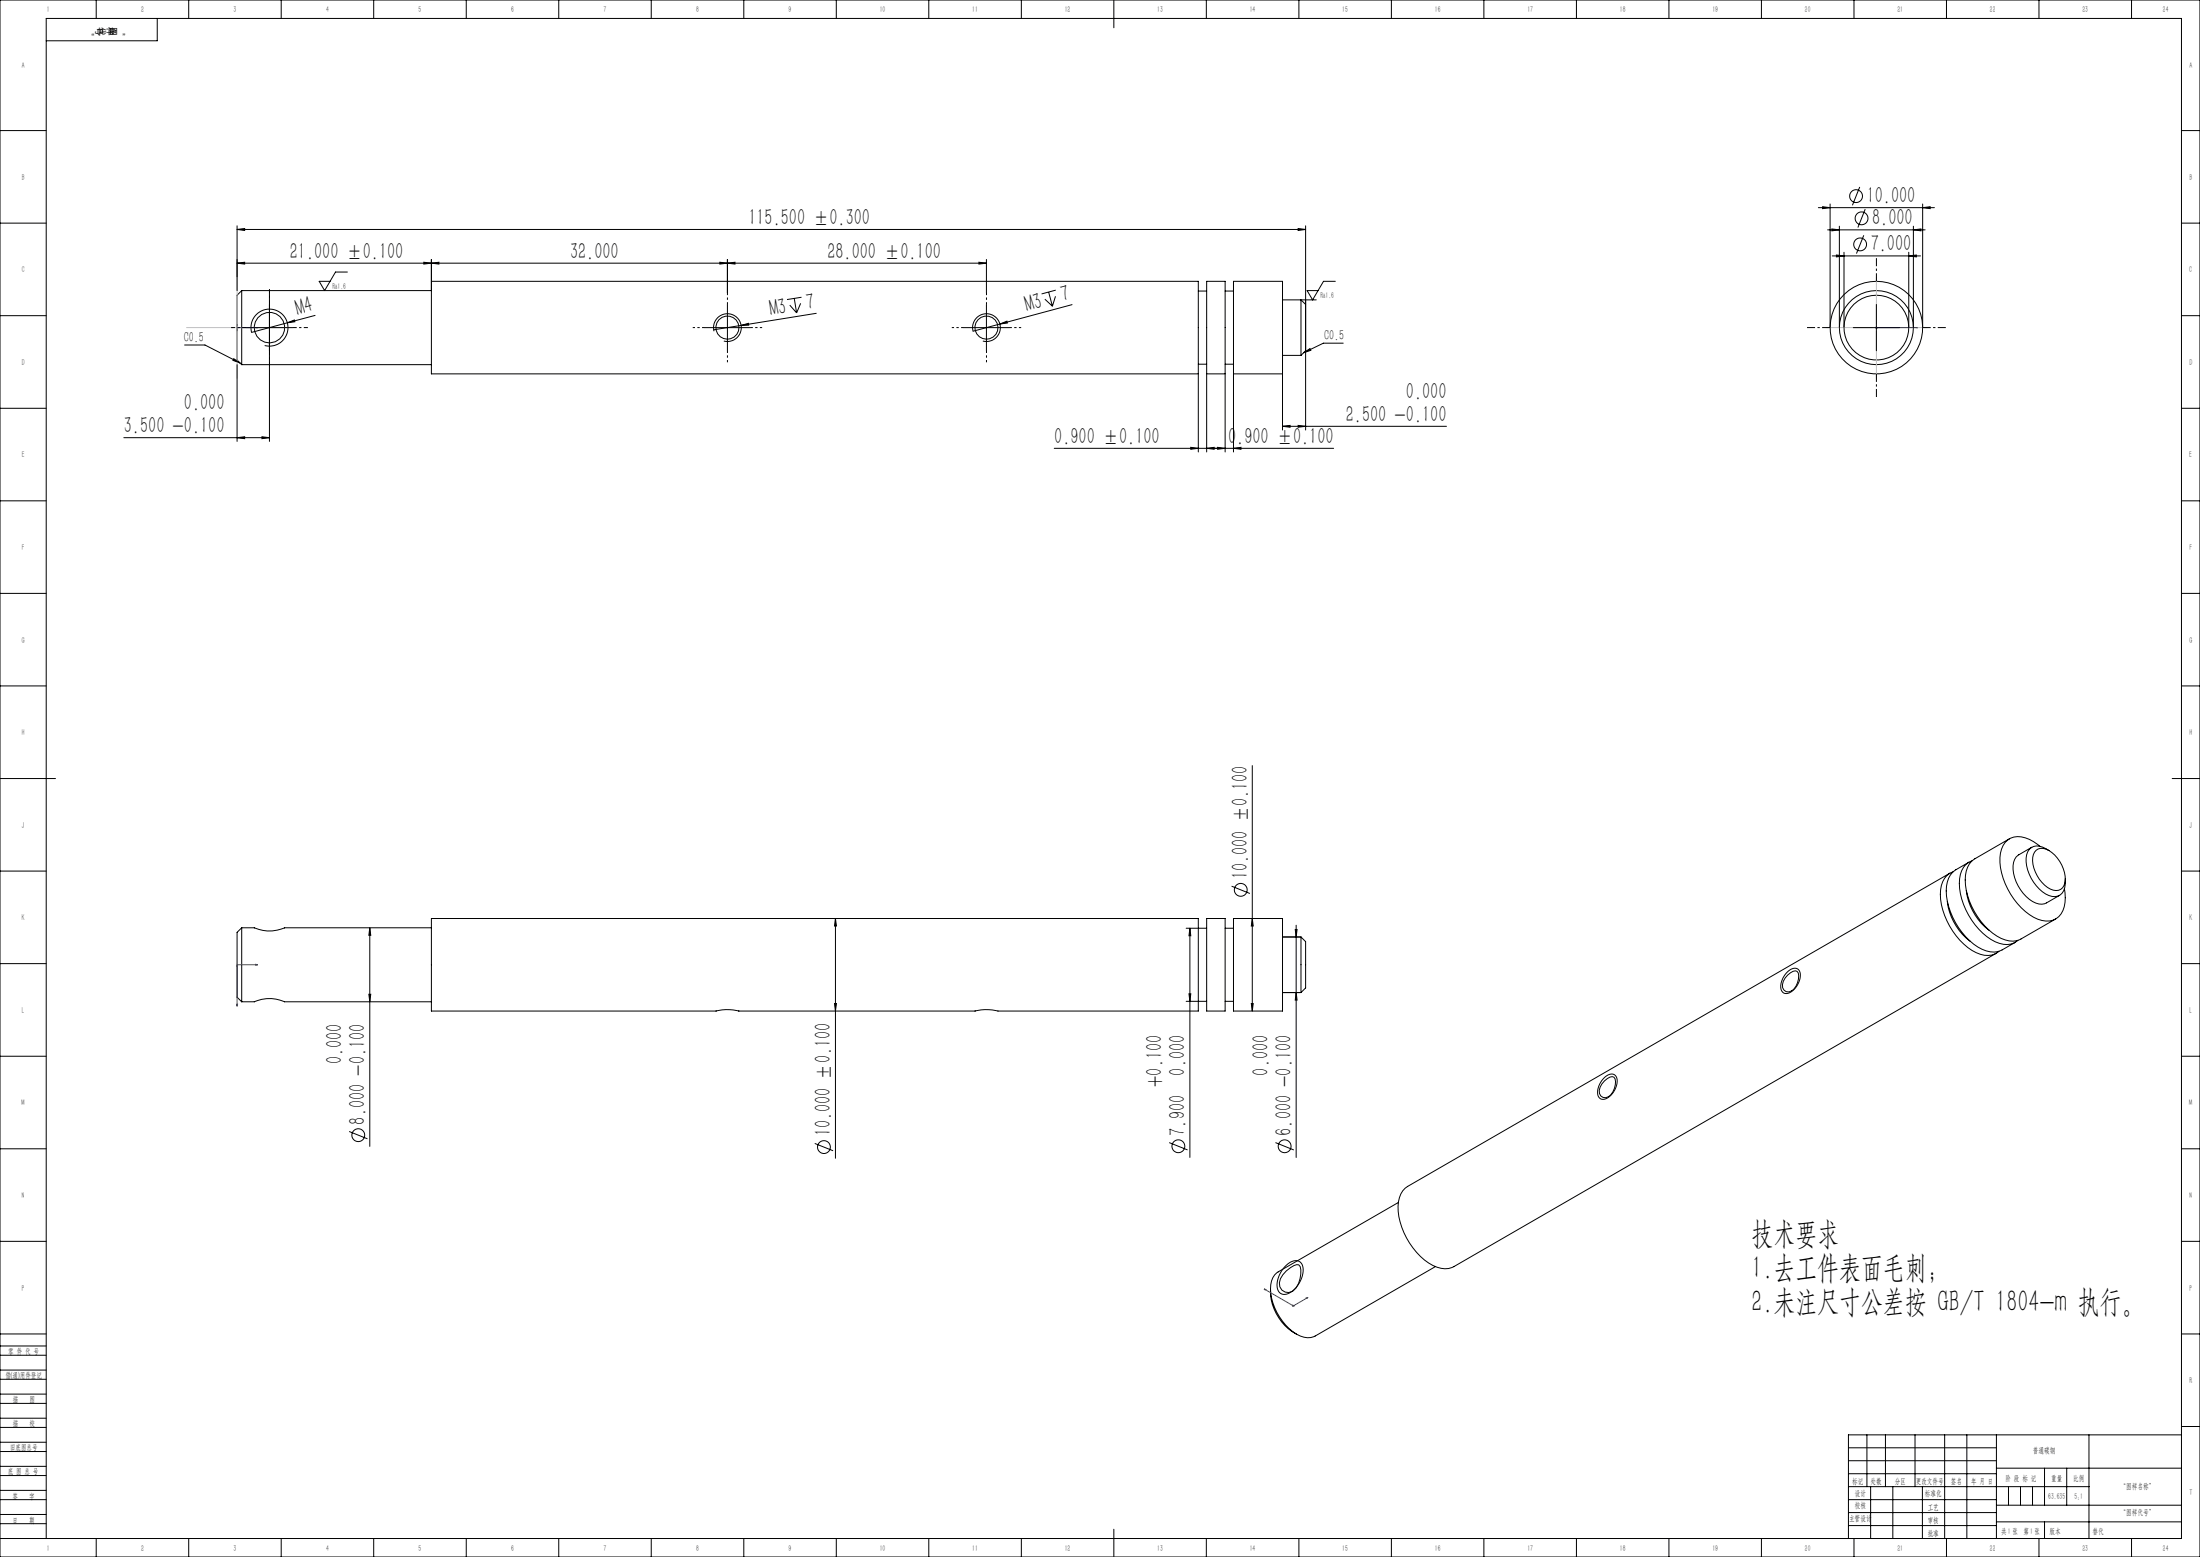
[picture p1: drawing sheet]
<svg xmlns="http://www.w3.org/2000/svg" width="1189mm" height="841mm" viewBox="0 0 1189 841" stroke-linecap="round" stroke-linejoin="round" font-family="sans-serif">
<g fill="none" stroke="#000" stroke-width=".54">
<path d="M0 0h1189v841h-1189zM52 0v10M85 10v12h-60M102 0v10M152 0v10M202 0v10M252 0v10M302 0v10M352 0v10M402 0v10M452 0v10M502 0v10"/>
<path d="M552 0v10M602 0v15M652 0v10M702 0v10M752 0v10M802 0v10M852 0v10M902 0v10M952 0v10M1002 0v10M1052 0v10M1102 0v10"/>
<path d="M1152 0v10M0 71h25M1179 71h10M983 112h62M985 112h4l-4 1zM989 110v67M1005 101l-4 10M1008 113l-4 10M1039 112h4v1zM1039 110v67M0 121h25M128 124l4-1v1z"/>
<path d="M128 122v35M128 124h578M702 123l4 1h-4zM706 122v110M988 124h52M990 124h4l-4 1zM990 138h48M993 138h4l-4 1zM994 122v55M997 136v41M1007 127l-4 10M1032 138h4v1z"/>
<path d="M1032 136v41M1034 124h4v1zM1034 122v55M1179 121h10M128 142h4v1zM128 142h405M131 157v40M131 157l-3 2v35l3 3M146 156v82M188 147h-7l-6 10-2-5h5M229 142h4l-4 1zM233 152h415v50h-415z"/>
<path d="M233 142h4v1zM233 140v17h-102M389 142h4l-4 1zM393 142h4v1zM393 140v18M529 142h4l-4 1zM533 140v18M567 158l2 7M571 157l-8 2M648 157h4M662 157h5M667 152h26v50h-26z"/>
<path d="M722 152h-7l-6 10-3-5h6M0 171h25M133 177h25M155 174l4-1v1zM170 170l-34 10a10 10 0 0 1 9-13 10 10 0 0 1 11 11 10 10 0 0 1-13 9M381 177h25M386 179a7 7 0 0 1 6-9 7 7 0 0 1 9 8 7 7 0 0 1-10 6M393 164v25M401 176l3-1 1 1zM427 165l4 4M429 161l2 8M433 164l-2 5"/>
<path d="M433 161l-8 1M441 169l-55 9M521 177h25M533 164v25M540 175l4-2v1zM565 162l4 3M570 160l-1 5M579 165l-53 14a7 7 0 0 1 6-10 7 7 0 0 1 9 9 7 7 0 0 1-10 6M703 162l3 2v25l-3 3zM711 162h-18v70M1002 177h25M1014 164v25"/>
<path d="M1179 171h10M100 186h11l19 10M126 194l4 2-4-1zM128 197v41M131 197h102M648 197h4M662 197h5M693 192h10M705 191l3-3v1zM726 185h-11l-10 6M648 202v42M652 202v-50h10v50"/>
<path d="M652 202h10M652 202v42M662 202v42M667 202v42M0 221h25M67 236h79M128 236h4v1zM142 236h4l-4 1zM693 230h4v1zM693 230h89M702 230h4l-4 1zM1179 221h10"/>
<path d="M570 242h151M644 242h4l-4 1zM652 242h4v1zM658 242h4l-4 1zM667 242h4v1zM0 271h25M1179 271h10M0 321h25M1179 321h10M0 371h25M1179 371h10M677 414v132"/>
<path d="M0 421h30M1174 421h15M1086 453l-19 11a14 14 0 0 0-5 14 38 38 0 0 0 22 30 10 10 0 0 0 8-1l19-11M1098 458l-7 4a10 10 0 0 0-2 12 19 19 0 0 0 15 14h2l7-4M1100 459a7 7 0 0 1 10 3 15 15 0 0 1 5 18 7 7 0 0 1-10-2 16 16 0 0 1-5-18zM1103 457a16 16 0 0 0-16-4 14 14 0 0 0-6 16 38 38 0 0 0 20 28 10 10 0 0 0 15-10v-7M1107 459l-1-1a7 7 0 0 0-8 0 7 7 0 0 0-3 8 22 22 0 0 0 14 18 6 6 0 0 0 7-7v-2M0 471h25M666 479l9 4M1054 472l-293 169a15 15 0 0 0-5 16 38 38 0 0 0 21 27 11 11 0 0 0 9 0l293-169M1056 471a11 11 0 0 0-7 12 37 37 0 0 0 21 32 10 10 0 0 0 10-1M1064 466l-7 4a14 14 0 0 0-5 14 38 38 0 0 0 21 30 11 11 0 0 0 9-1l7-4"/>
<path d="M1066 465a11 11 0 0 0-7 12 37 37 0 0 0 22 33 10 10 0 0 0 10-2M1179 471h10M233 496h415v50h-109a26 26 0 0 0-12 0h-128a26 26 0 0 0-12 0h-154zM452 496v4h-1zM452 496v130M652 496h10v50h-10zM667 496h26v50h-26zM677 496v4h-1zM701 500v125M1052 487a32 32 0 0 0 13 22M1063 481a32 32 0 0 0 12 22M131 501v40"/>
<path d="M131 501l-3 3v35l3 2M131 501h6a20 20 0 0 0 17 0h79M200 501v4h-1zM200 501v118M641 501h11M643 501l1 4h-1zM643 501v124M662 501h5M693 506h10M700 502h1v4zM703 506l3 3v25l-3 2M703 506v30"/>
<path d="M0 521h25M199 537h1v4zM643 537h1l-1 4zM693 536h10M701 536v4h-1zM966 525l2-2a4 4 0 0 1 5 1 4 4 0 0 1 0 5l-2 4-4 3a4 4 0 0 1-4 0 4 4 0 0 1 0-5l1-3zM966 527a4 4 0 0 1 6-1 9 9 0 0 1-5 10 4 4 0 0 1-4-2 4 4 0 0 1 1-4zM1179 521h10M131 541h6M137 541a20 20 0 0 1 17 0M154 541h79M451 542h1v4z"/>
<path d="M641 541h11M662 541h5M676 542h1v4zM0 571h25M1179 571h10M867 582l2-1a4 4 0 0 1 5 0 4 4 0 0 1 0 5l-2 4-4 3a4 4 0 0 1-4 0 4 4 0 0 1 0-5l1-3zM867 584a4 4 0 0 1 6-1 9 9 0 0 1-5 10 4 4 0 0 1-4-2 4 4 0 0 1 1-4zM189 611l10 4M440 618l10 4M632 617l10 4M689 617l10 4M0 621h25"/>
<path d="M1179 621h10M756 650l-65 37a12 12 0 0 0-4 14 29 29 0 0 0 18 21h3h3l65-38M0 671h25M1179 671h10M687 696a27 27 0 0 0 14 25M695 684l3-3a4 4 0 0 1 5 1 4 4 0 0 1 1 5l-2 7-3 3-2 2a4 4 0 0 1-6-1 4 4 0 0 1-1-5l2-5zM695 686a8 8 0 0 1 7-3 12 12 0 0 1-3 14 5 5 0 0 1-6 0 5 5 0 0 1-1-6zM0 732h25M0 727h25M0 721h25M1179 721h10M0 745h25"/>
<path d="M0 740h25M0 758h25M0 753h25M0 771h25M0 766h25M0 779h25M1009 775v28M1019 775v28M1035 775v28M1051 775v56M1063 775v56M1079 775v56"/>
<path d="M1129 775v56M1179 771h10M1179 775h-180v56M0 784h25M0 797h25M0 792h25M999 782h80M999 789h80M999 796h80M1079 793h100M1105 793v20M1117 793v20"/>
<path d="M0 810h25M0 805h25M0 818h25M999 810h80M999 803h130M999 817h80M1011 803v28M1023 803v28M1039 803v28M1079 813h100M1085 803v10M1092 803v10"/>
<path d="M1098 803v10M0 823h25M0 831h1179v-821h-1154v821M52 831v10M102 831v10M152 831v10M202 831v10M252 831v10M302 831v10M352 831v10M402 831v10M452 831v10"/>
<path d="M502 831v10M552 831v10M602 826v15M652 831v10M702 831v10M752 831v10M802 831v10M852 831v10M902 831v10M952 831v10M999 824h80M1002 831v10"/>
<path d="M1052 831v10M1079 822h100M1102 831v10M1105 822v9M1152 831v10"/>
<circle cx="1003" cy="106" r="3"/>
<circle cx="1006" cy="118" r="3"/>
<circle cx="1005" cy="132" r="3"/>
<circle cx="146" cy="177" r="8"/>
<circle cx="393" cy="177" r="6"/>
<circle cx="533" cy="177" r="6"/>
<circle cx="1014" cy="177" r="18"/>
<circle cx="1014" cy="177" r="25"/>
<circle cx="1014" cy="177" r="20"/>
<circle cx="671" cy="481" r="3"/>
<circle cx="194" cy="613" r="3"/>
<circle cx="445" cy="620" r="3"/>
<circle cx="637" cy="619" r="3"/>
<circle cx="694" cy="619" r="3"/>
</g>
<g fill="none" stroke="#00f" stroke-width=".54">
<path d="M128 177h.1M128 177h11M129 177h.1M139 177h-1h1M1014 177h.1M1014 177h23M1015 177h.1M1037 177h-2h2M128 522h.1M129 521h.1M138 521h1h-1zM139 521h-11v23"/>
<path d="M128 542v2zM683 696l1 1zM683 696l16 9M698 705h.1M698 705h1M699 705h.1M706 701h1zM707 701l-8 4"/>
</g>
<path d="M128 177h1M128 177h.1M128 176v1M1014 177h1M1014 177h.1M1014 176v1M128 521h1M128 521h.1M128 521v1M698 705h2M699 705v1" fill="none" stroke="#808080" stroke-width=".54"/>
<path d="M101 177h55M987 177h55M128 204v-55M1014 204v-55" fill="none" stroke="#c0c0c0" stroke-width=".54" stroke-dasharray="30.5 1.3 1.3 1.3" stroke-dashoffset="4.9" stroke-linecap="butt"/>
<path d="M1014 152v-13M989 177h-12M1039 177h13M1014 202v12" fill="none" stroke="#000" stroke-width=".54" stroke-dasharray="30.5 1.3 1.3 1.3" stroke-dashoffset="26.1" stroke-linecap="butt"/>
<path d="M133 177h-8M146 164v-8M158 177h8M146 189v9" fill="none" stroke="#000" stroke-width=".54" stroke-dasharray="30.5 1.3 1.3 1.3" stroke-dashoffset="28.3" stroke-linecap="butt"/>
<path d="M381 177h-7M393 164v-6M406 177h6M521 177h-7M533 164v-6M546 177h6M393 189v7M533 189v7" fill="none" stroke="#000" stroke-width=".54" stroke-dasharray="30.5 1.3 1.3 1.3" stroke-dashoffset="29.3" stroke-linecap="butt"/>
<path d="M128 124l4-1v1zM702 123l4 1h-4z" fill="#000"/>
<g fill="#00f">
<path d="M138 177h1z"/>
<path d="M1035 177h2z"/>
<path d="M138 521h1zM128 542v2v-2z"/>
<path d="M706 701h1zM683 696l1 1z"/>
</g>
<g fill="#000">
<path d="M155 174l4-1v1zM401 176l3-1 1 1zM540 175l4-2v1z"/>
<path d="M128 142h4v1zM229 142h4l-4 1zM658 242h4l-4 1zM667 242h4v1zM693 230h4v1zM702 230h4l-4 1zM393 142h4v1zM529 142h4l-4 1zM990 124h4l-4 1zM1034 124h4v1zM985 112h4l-4 1zM1039 112h4v1zM993 138h4l-4 1zM1032 138h4v1z"/>
<path d="M126 194l4 2-4-1zM705 191l3-3v1z"/>
<path d="M142 236h4l-4 1zM128 236h4v1zM389 142h4l-4 1zM233 142h4v1zM652 242h4v1zM644 242h4l-4 1z"/>
<path d="M643 501l1 4h-1zM643 537h1l-1 4zM452 496v4h-1zM451 542h1v4zM200 501v4h-1zM199 537h1v4zM677 496v4h-1zM676 542h1v4z"/>
<path d="M700 502h1v4zM701 536v4h-1z"/>
</g>
<g font-size="16.9">
<text x="947" y="672">技术要求</text>
<text x="947" y="690">1.去工件表面毛刺；</text>
<text x="947" y="709">2.未注尺寸公差按 GB/T 1804-m 执行。</text>
</g>
<g font-size="12.5">
<text x="1009" y="110">10.000</text>
<text x="404" y="121">115.500 ±0.300</text>
<text x="1012" y="122">8.000</text>
<text x="1011" y="136">7.000</text>
<text x="157" y="140">21.000 ±0.100</text>
<text x="308" y="140">32.000</text>
<text x="447" y="140">28.000 ±0.100</text>
<text x="436" y="168" transform="rotate(-9 436 168)">7</text>
<text x="575" y="163" transform="rotate(-15 575 163)">7</text>
<text x="161" y="171" transform="rotate(-15 161 171)">M4</text>
<text x="417" y="171" transform="rotate(-9 417 171)">M3</text>
<text x="555" y="169" transform="rotate(-15 555 169)">M3</text>
<text x="760" y="215">0.000</text>
<text x="99" y="221">0.000</text>
<text x="727" y="228">2.500 -0.100</text>
<text x="67" y="234">3.500 -0.100</text>
<text x="570" y="240">0.900 ±0.100</text>
<text x="664" y="240">0.900 ±0.100</text>
<text x="674" y="475" transform="rotate(-90 674 475)">10.000 ±0.100</text>
<text x="185" y="575" transform="rotate(-90 185 575)">0.000</text>
<text x="641" y="581" transform="rotate(-90 641 581)">0.000</text>
<text x="686" y="581" transform="rotate(-90 686 581)">0.000</text>
<text x="628" y="587" transform="rotate(-90 628 587)">+0.100</text>
<text x="197" y="607" transform="rotate(-90 197 607)">8.000 -0.100</text>
<text x="449" y="614" transform="rotate(-90 449 614)">10.000 ±0.100</text>
<text x="641" y="613" transform="rotate(-90 641 613)">7.900</text>
<text x="698" y="613" transform="rotate(-90 698 613)">6.000 -0.100</text>
</g>
<g font-size="7.8">
<text x="99" y="185">C0.5</text>
<text x="716" y="184">C0.5</text>
</g>
<g font-size="4.8" fill="#0a0605">
<text x="51" y="16" transform="rotate(-180 51 16)">”</text>
<text x="52" y="14" transform="rotate(90 52 14)">号</text>
<text x="53" y="14" transform="rotate(90 53 14)">代</text>
<text x="58" y="14" transform="rotate(90 58 14)">样</text>
<text x="60" y="14" transform="rotate(90 60 14)">图</text>
<text x="68" y="16" transform="rotate(-180 68 16)">“</text>
</g>
<g font-size="4.4">
<text x="25" y="7">1</text>
<text x="76" y="7">2</text>
<text x="126" y="7">3</text>
<text x="176" y="7">4</text>
<text x="226" y="7">5</text>
<text x="276" y="7">6</text>
<text x="326" y="7">7</text>
<text x="376" y="7">8</text>
<text x="426" y="7">9</text>
<text x="475" y="7">10</text>
<text x="525" y="7">11</text>
<text x="575" y="7">12</text>
<text x="625" y="7">13</text>
<text x="675" y="7">14</text>
<text x="725" y="7">15</text>
<text x="775" y="7">16</text>
<text x="825" y="7">17</text>
<text x="875" y="7">18</text>
<text x="925" y="7">19</text>
<text x="975" y="7">20</text>
<text x="1025" y="7">21</text>
<text x="1075" y="7">22</text>
<text x="1125" y="7">23</text>
<text x="1169" y="7">24</text>
<text x="12" y="37">A</text>
<text x="1183" y="37">A</text>
<text x="12" y="97">B</text>
<text x="1183" y="97">B</text>
<text x="12" y="147">C</text>
<text x="1183" y="147">C</text>
<text x="180" y="156">Ra1.6</text>
<text x="714" y="161">Ra1.6</text>
<text x="12" y="197">D</text>
<text x="1183" y="197">D</text>
<text x="12" y="247">E</text>
<text x="1183" y="247">E</text>
<text x="12" y="297">F</text>
<text x="1183" y="297">F</text>
<text x="12" y="347">G</text>
<text x="1183" y="347">G</text>
<text x="12" y="397">H</text>
<text x="1183" y="397">H</text>
<text x="12" y="447">J</text>
<text x="1183" y="447">J</text>
<text x="12" y="497">K</text>
<text x="1183" y="497">K</text>
<text x="12" y="547">L</text>
<text x="1183" y="547">L</text>
<text x="12" y="597">M</text>
<text x="1183" y="597">M</text>
<text x="12" y="647">N</text>
<text x="1183" y="647">N</text>
<text x="12" y="697">P</text>
<text x="1183" y="697">P</text>
<text x="4" y="731">零 件 代 号</text>
<text x="3" y="744">借(通)用件登记</text>
<text x="1183" y="747">R</text>
<text x="7" y="757">描</text>
<text x="16" y="757">图</text>
<text x="7" y="771">描</text>
<text x="16" y="771">校</text>
<text x="5" y="783">旧底图总号</text>
<text x="1099" y="785">普通碳钢</text>
<text x="4" y="796">底 图 总 号</text>
<text x="1001" y="801">标记</text>
<text x="1011" y="801">处数</text>
<text x="1024" y="801">分区</text>
<text x="1035" y="801">更改文件号</text>
<text x="1054" y="801">签名</text>
<text x="1065" y="801">年 月 日</text>
<text x="1084" y="800">阶 段 标 记</text>
<text x="1109" y="800">重量</text>
<text x="1120" y="800">比例</text>
<text x="7" y="809">签</text>
<text x="16" y="809">字</text>
<text x="1002" y="808">设计</text>
<text x="1040" y="808">标准化</text>
<text x="1107" y="809">63.635</text>
<text x="1146" y="804">“图样名称”</text>
<text x="1183" y="807">T</text>
<text x="1002" y="815">校核</text>
<text x="1042" y="815">工艺</text>
<text x="999" y="822">主管设计</text>
<text x="1146" y="818">“图样代号”</text>
<text x="7" y="822">日</text>
<text x="16" y="822">期</text>
<text x="1042" y="822">审核</text>
<text x="1042" y="829">批准</text>
<text x="1082" y="828">共 张 第 张</text>
<text x="1085" y="828">1</text>
<text x="1097" y="828">1</text>
<text x="1108" y="828">版本</text>
<text x="25" y="838">1</text>
<text x="76" y="838">2</text>
<text x="126" y="838">3</text>
<text x="176" y="838">4</text>
<text x="226" y="838">5</text>
<text x="276" y="838">6</text>
<text x="326" y="838">7</text>
<text x="376" y="838">8</text>
<text x="426" y="838">9</text>
<text x="475" y="838">10</text>
<text x="525" y="838">11</text>
<text x="575" y="838">12</text>
<text x="625" y="838">13</text>
<text x="675" y="838">14</text>
<text x="725" y="838">15</text>
<text x="775" y="838">16</text>
<text x="825" y="838">17</text>
<text x="875" y="838">18</text>
<text x="925" y="838">19</text>
<text x="975" y="838">20</text>
<text x="1025" y="838">21</text>
<text x="1075" y="838">22</text>
<text x="1125" y="838">23</text>
<text x="1169" y="838">24</text>
</g>
<g font-size="4.4" fill="#0a0605">
<text x="1121" y="809">5:1</text>
<text x="1131" y="828">替代</text>
</g>
</svg>
